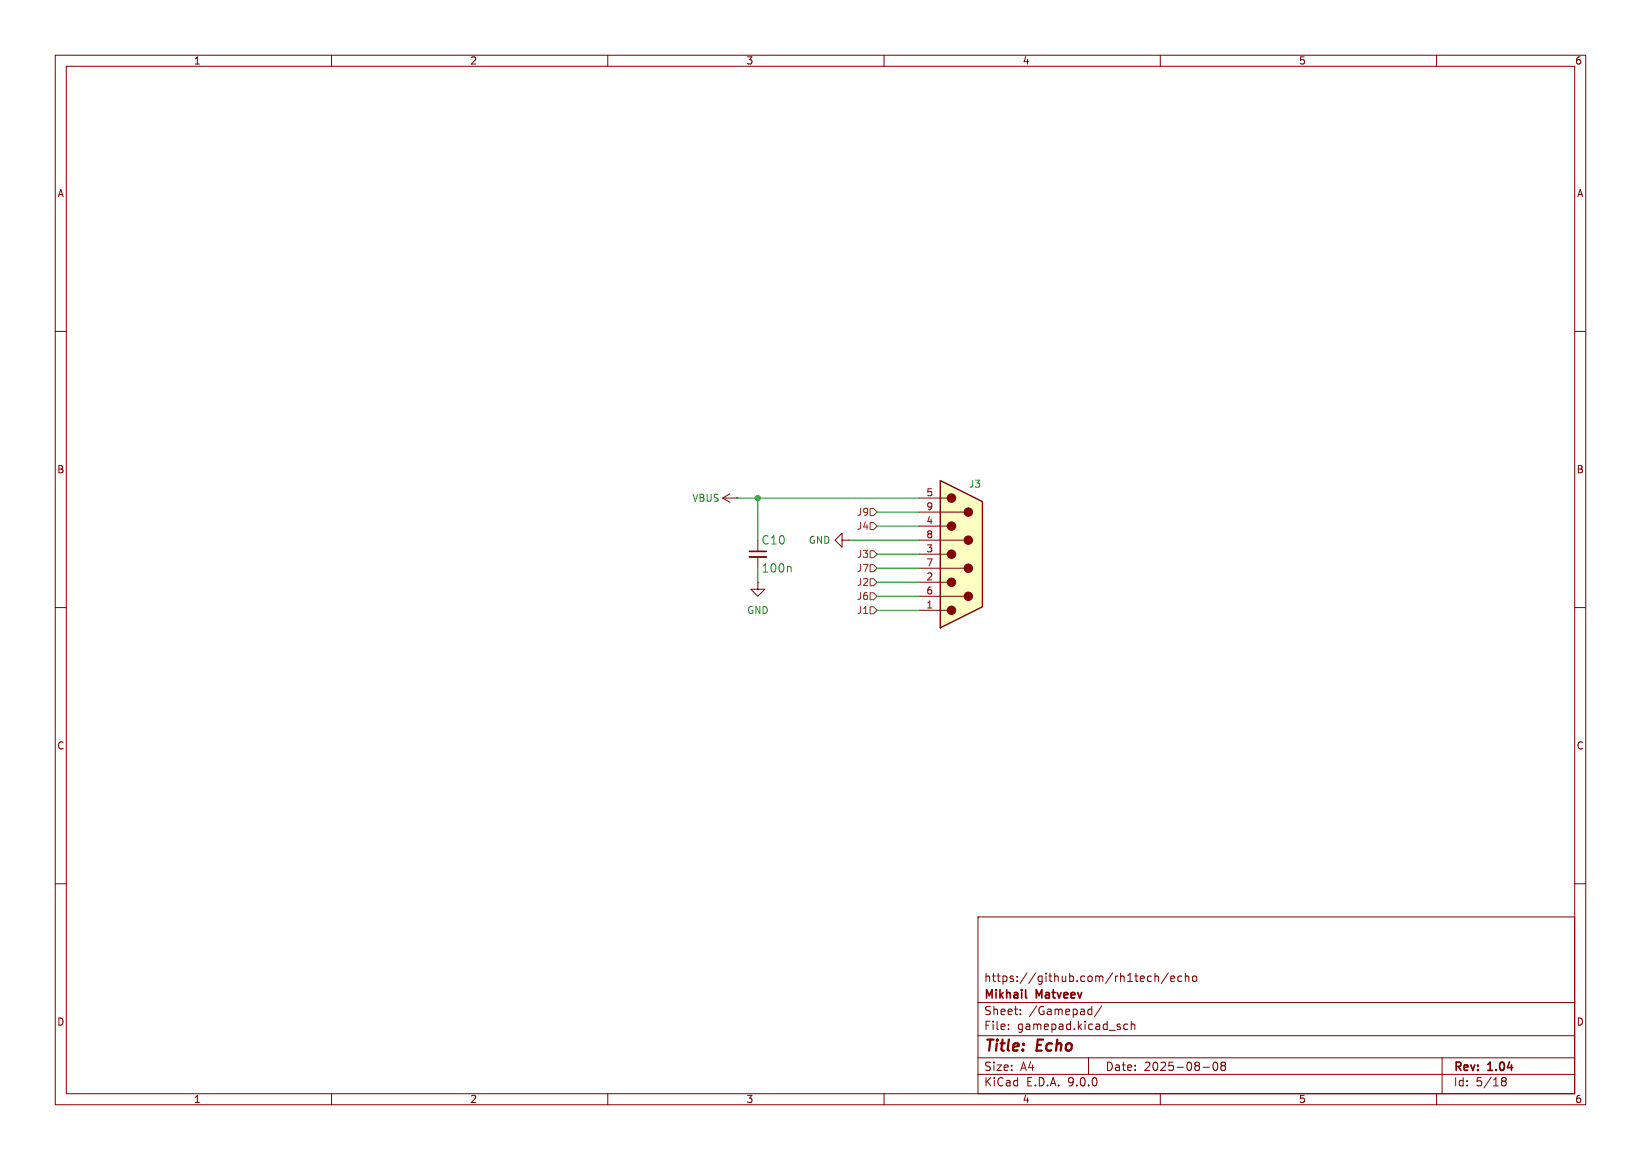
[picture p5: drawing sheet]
<svg xmlns="http://www.w3.org/2000/svg" width="297mm" height="210mm" viewBox="0 0 297 210" stroke-linecap="round" stroke-linejoin="round" font-family="sans-serif">
<g fill="none" stroke="#840000" stroke-width=".18">
<path d="M10 10h277v190h-277zM12 12h273v186h-273zM60 10v2M110 10v2M160 10v2M210 10v2M260 10v2M10 60h2M285 60h2M130.8 90.2l1.3 .7M130.8 90.2h2.5M132.1 89.4l-1.3 .8"/>
<path d="M133.3 90.2h.1M137.2 97.8v2M152.4 97.8v-1.3l-1.3 1.3 1.3 1.3v-1.3h1.3M153.7 97.8h.1M10 110h2M137.2 105.4v1.3h1.2l-1.2 1.3-1.3-1.3h1.3M137.2 105.4h.1M137.2 100.8v2.1M285 110h2M10 160h2M177 166h108v32h-108zM207.7 177.6l.3 .1 .4-.1"/>
<path d="M208.4 176.8l-.4-.1-.3 .1M209 176.8l.2-.1 .4 .1 .1 .9M209 176.2v1.5M211.5 176.1l-1.3 2M211.9 177.2l.7-.1-.1-.3-.4-.1-.2 .2 .1 .7h.5M213.9 176.8l-.4-.1-.3 .3v.4l.1 .2h.6M214.5 176.8l.2-.1 .4 .1 .1 .9M214.5 176.2v1.5M215.9 176.8l.2-.1 .4 .1 .1 .6-.1 .2-.4 .1-.2-.1zM285 160h2M60 198v2M110 198v2"/>
<path d="M160 198v2M177 194.5h108M177 191.5h108M177 187.5h108M177 181.5h108M182.5 186.3v.1M182.5 185.5v.1M184.7 183.6v.1M184.7 182.8v.1M197 191.5v3M197.2 182.7l.4 .1M197.6 182.2v1.5"/>
<path d="M197.6 183.6l-.4 .1M199.4 182.1l-1.3 2M204.1 185.5l-.4-.1-.3 .3v.4l.1 .2h.6M204.7 185.5l.3-.1 .3 .1 .1 .9M204.7 184.9v1.5M210 198v2M217.7 193.2h1.2M219.7 192.4l.2-.1a.8 .8 0 0 1 .5 .7 .8 .8 0 0 1-.5 .8l-.2-.1-.2-.5zM221.2 192.9l-.2-.2 .2-.4 .5 .1 .1 .2-.3 .3M221.2 192.9l-.2 .3v.5l.2 .1 .5-.1 .1-.2-.1-.4-.2-.2M221.2 192.9h.3M260 198v2"/>
<path d="M261 191.5v6.5M271.7 195.5l.3 .2M271.7 195.4l.3-.3 .5 .1 .1 .3-.3 .2M272 195.7h.3M272 195.7l-.3 .3M272.3 195.7l.3 .3-.1 .5-.5 .1-.3-.3"/>
</g>
<path d="M135.6 99.8h3.1M185.6 180.5l.2 .2" fill="none" stroke="#840000" stroke-width=".3"/>
<path d="M135.6 100.8h3.1" fill="none" stroke="#840000" stroke-width=".33"/>
<path d="M143 102.6l.2 .2v.8" fill="none" stroke="#006464" stroke-width=".18"/>
<path d="M170.2 87l7.6 3.8v19.1l-7.6 3.8z" fill="#ffffc2"/>
<path d="M166.4 90.2h5M166.4 92.7h8.1M166.4 95.3h5M166.4 97.8h8.1M166.4 100.3h5M166.4 102.9h8.1M166.4 105.4h5M166.4 108h8.1M166.4 110.5h5" fill="none" stroke="#840000" stroke-width=".18"/>
<path d="M170.2 87l7.6 3.8v19.1l-7.6 3.8z" fill="none" stroke="#840000" stroke-width=".25"/>
<g fill="#840000" stroke="#840000" stroke-width=".18">
<circle cx="172.2" cy="90.2" r=".76"/>
<circle cx="172.2" cy="95.2" r=".76"/>
<circle cx="172.2" cy="100.3" r=".76"/>
<circle cx="172.2" cy="105.4" r=".76"/>
<circle cx="172.2" cy="110.5" r=".76"/>
<circle cx="175.3" cy="92.7" r=".76"/>
<circle cx="175.3" cy="97.8" r=".76"/>
<circle cx="175.3" cy="102.9" r=".76"/>
<circle cx="175.3" cy="107.9" r=".76"/>
</g>
<path d="M157.5 99.7h.6l.6 .6-.6 .7h-.6zM157.5 94.6h.6l.6 .7-.6 .6h-.6zM157.5 92.1h.6l.6 .6-.6 .6h-.6zM157.5 109.9h.6l.6 .6-.6 .6h-.6zM157.5 107.3h.6l.6 .7-.6 .6h-.6zM157.5 104.8h.6l.6 .6-.6 .6h-.6zM157.5 102.2h.6l.6 .7-.6 .6h-.6z" fill="none" stroke="#725600" stroke-width=".18"/>
<path d="M133.3 90.2h33.1M137.2 90.2v7.6M153.7 97.8h12.7M158.7 95.3h7.7M158.7 92.7h7.7M137.2 102.9v2.5M158.7 102.9h7.7M158.7 108h7.7M158.7 105.4h7.7M158.7 110.5h7.7M158.7 100.3h7.7" fill="none" stroke="#009600" stroke-width=".18"/>
<circle cx="137.2" cy="90.2" r=".46" fill="#009600" stroke="#009600" stroke-width=".18"/>
<g font-size="2.8" fill="#840000">
<text x="178" y="190.9">Title:</text>
<text x="187.7" y="190.9">Echo</text>
</g>
<g font-size="2.1" fill="#006464">
<text x="137.7" y="98.8">C10</text>
<text x="137.7" y="103.9">100n</text>
</g>
<g font-size="2.1" fill="#840000">
<text x="178" y="178">https://github.com/rh1tech/echo</text>
<text x="178" y="184">Sheet:</text>
<text x="178" y="181.2">Mikhail</text>
<text x="186.2" y="184">/Gamepad/</text>
<text x="187.6" y="181.2">Matveev</text>
<text x="178" y="186.7">File:</text>
<text x="184.1" y="186.7">gamepad.kicad_sch</text>
<text x="178" y="196.9">KiCad</text>
<text x="178" y="194.1">Size:</text>
<text x="184.7" y="194.1">A4</text>
<text x="185.7" y="196.9">E.D.A.</text>
<text x="193.3" y="196.9">9.0.0</text>
<text x="200" y="194.1">Date:</text>
<text x="207" y="194.1">2025-08-08</text>
<text x="263" y="194.3">Rev:</text>
<text x="263" y="196.9">Id:</text>
<text x="267.1" y="196.9">5/18</text>
<text x="269.4" y="194.3">1.04</text>
</g>
<g font-size="1.8" fill="#840000">
<text x="35" y="11.9">1</text>
<text x="85" y="11.9">2</text>
<text x="135" y="11.9">3</text>
<text x="185" y="11.9">4</text>
<text x="235" y="11.9">5</text>
<text x="285" y="11.9">6</text>
<text x="10.3" y="35.9">A</text>
<text x="285.3" y="35.9">A</text>
<text x="10.3" y="85.9">B</text>
<text x="285.3" y="85.9">B</text>
<text x="10.3" y="135.9">C</text>
<text x="285.3" y="135.9">C</text>
<text x="10.3" y="185.9">D</text>
<text x="285.3" y="185.9">D</text>
<text x="35" y="199.9">1</text>
<text x="85" y="199.9">2</text>
<text x="135" y="199.9">3</text>
<text x="185" y="199.9">4</text>
<text x="235" y="199.9">5</text>
<text x="285" y="199.9">6</text>
</g>
<g font-size="1.8" fill="#a90000">
<text x="167.6" y="89.9">5</text>
<text x="167.6" y="92.5">9</text>
<text x="167.6" y="95">4</text>
<text x="167.6" y="97.5">8</text>
<text x="167.6" y="100.1">3</text>
<text x="167.6" y="102.6">7</text>
<text x="167.6" y="105.2">2</text>
<text x="167.6" y="107.7">6</text>
<text x="167.6" y="110.2">1</text>
</g>
<g font-size="1.8" fill="#006464">
<text x="175.3" y="88.5">J3</text>
<text x="125.2" y="91">VBUS</text>
<text x="146.3" y="98.7">GND</text>
<text x="135.1" y="111.4">GND</text>
</g>
<g font-size="1.8" fill="#725600">
<text x="155" y="93.6">J9</text>
<text x="155" y="101.2">J3</text>
<text x="155" y="96.1">J4</text>
<text x="155" y="106.3">J2</text>
<text x="155" y="103.7">J7</text>
<text x="155" y="111.4">J1</text>
<text x="155" y="108.8">J6</text>
</g>
</svg>
